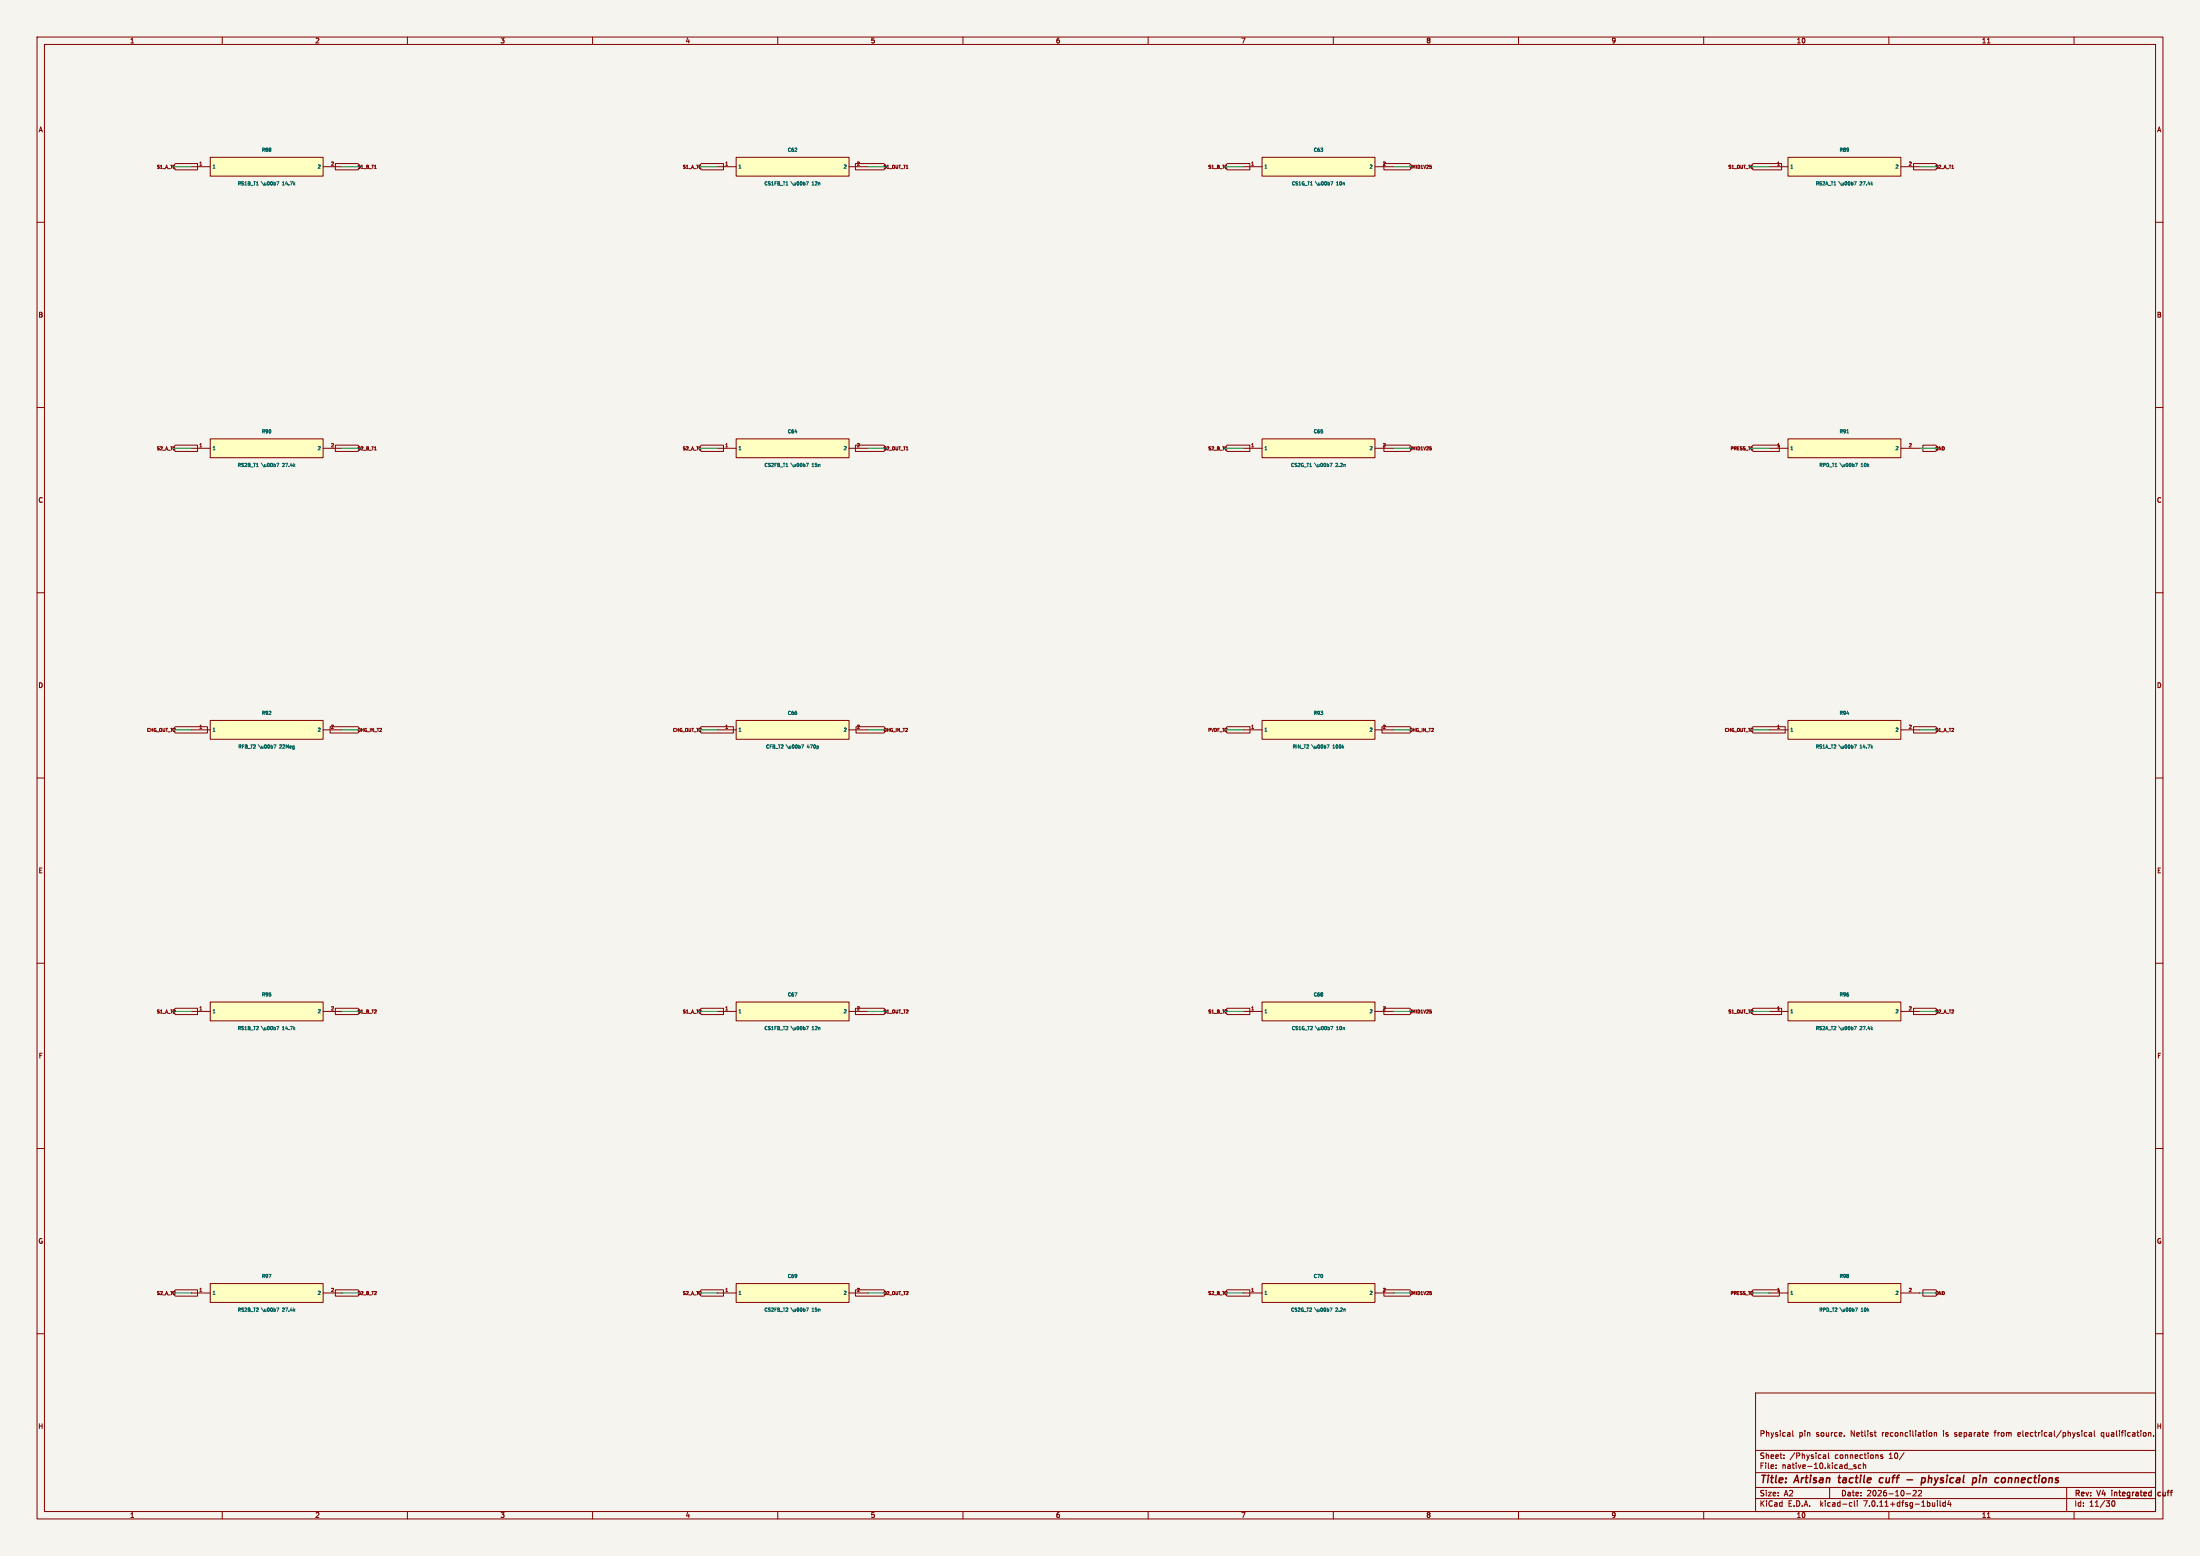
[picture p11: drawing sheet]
(kicad_sch (version 20230121) (generator eeschema) (paper "A2") (title_block (title "Artisan tactile cuff - physical pin connections") (date "2026-10-22") (rev "V4 integrated cuff") (comment 1 "Physical pin source. Netlist reconciliation is separate from electrical/physical qualification.")) (lib_symbols (symbol "Glove:P_RS1B_T1" (pin_names (offset .508)) (in_bom yes) (on_board yes) (property "Reference" "R88" (at 0 4.54 0) (effects (font (size 0.9 0.9)) )) (property "Value" "14.7k" (at 0 -4.54 0) (effects (font (size 0.9 0.9)) )) (symbol "P_RS1B_T1_0_1" (rectangle (start -15.24 2.54) (end 15.24 -2.54) (stroke (width .254) (type default)) (fill (type background)))) (symbol "P_RS1B_T1_1_1" (pin passive line (at -20.32 0.0 0) (length 5.08) (name "1" (effects (font (size 0.9 0.9)) )) (number "1" (effects (font (size 0.9 0.9)) ))) (pin passive line (at 20.32 0.0 180) (length 5.08) (name "2" (effects (font (size 0.9 0.9)) )) (number "2" (effects (font (size 0.9 0.9)) ))))) (symbol "Glove:P_CS1FB_T1" (pin_names (offset .508)) (in_bom yes) (on_board yes) (property "Reference" "C62" (at 0 4.54 0) (effects (font (size 0.9 0.9)) )) (property "Value" "12n" (at 0 -4.54 0) (effects (font (size 0.9 0.9)) )) (symbol "P_CS1FB_T1_0_1" (rectangle (start -15.24 2.54) (end 15.24 -2.54) (stroke (width .254) (type default)) (fill (type background)))) (symbol "P_CS1FB_T1_1_1" (pin passive line (at -20.32 0.0 0) (length 5.08) (name "1" (effects (font (size 0.9 0.9)) )) (number "1" (effects (font (size 0.9 0.9)) ))) (pin passive line (at 20.32 0.0 180) (length 5.08) (name "2" (effects (font (size 0.9 0.9)) )) (number "2" (effects (font (size 0.9 0.9)) ))))) (symbol "Glove:P_CS1G_T1" (pin_names (offset .508)) (in_bom yes) (on_board yes) (property "Reference" "C63" (at 0 4.54 0) (effects (font (size 0.9 0.9)) )) (property "Value" "10n" (at 0 -4.54 0) (effects (font (size 0.9 0.9)) )) (symbol "P_CS1G_T1_0_1" (rectangle (start -15.24 2.54) (end 15.24 -2.54) (stroke (width .254) (type default)) (fill (type background)))) (symbol "P_CS1G_T1_1_1" (pin passive line (at -20.32 0.0 0) (length 5.08) (name "1" (effects (font (size 0.9 0.9)) )) (number "1" (effects (font (size 0.9 0.9)) ))) (pin passive line (at 20.32 0.0 180) (length 5.08) (name "2" (effects (font (size 0.9 0.9)) )) (number "2" (effects (font (size 0.9 0.9)) ))))) (symbol "Glove:P_RS2A_T1" (pin_names (offset .508)) (in_bom yes) (on_board yes) (property "Reference" "R89" (at 0 4.54 0) (effects (font (size 0.9 0.9)) )) (property "Value" "27.4k" (at 0 -4.54 0) (effects (font (size 0.9 0.9)) )) (symbol "P_RS2A_T1_0_1" (rectangle (start -15.24 2.54) (end 15.24 -2.54) (stroke (width .254) (type default)) (fill (type background)))) (symbol "P_RS2A_T1_1_1" (pin passive line (at -20.32 0.0 0) (length 5.08) (name "1" (effects (font (size 0.9 0.9)) )) (number "1" (effects (font (size 0.9 0.9)) ))) (pin passive line (at 20.32 0.0 180) (length 5.08) (name "2" (effects (font (size 0.9 0.9)) )) (number "2" (effects (font (size 0.9 0.9)) ))))) (symbol "Glove:P_RS2B_T1" (pin_names (offset .508)) (in_bom yes) (on_board yes) (property "Reference" "R90" (at 0 4.54 0) (effects (font (size 0.9 0.9)) )) (property "Value" "27.4k" (at 0 -4.54 0) (effects (font (size 0.9 0.9)) )) (symbol "P_RS2B_T1_0_1" (rectangle (start -15.24 2.54) (end 15.24 -2.54) (stroke (width .254) (type default)) (fill (type background)))) (symbol "P_RS2B_T1_1_1" (pin passive line (at -20.32 0.0 0) (length 5.08) (name "1" (effects (font (size 0.9 0.9)) )) (number "1" (effects (font (size 0.9 0.9)) ))) (pin passive line (at 20.32 0.0 180) (length 5.08) (name "2" (effects (font (size 0.9 0.9)) )) (number "2" (effects (font (size 0.9 0.9)) ))))) (symbol "Glove:P_CS2FB_T1" (pin_names (offset .508)) (in_bom yes) (on_board yes) (property "Reference" "C64" (at 0 4.54 0) (effects (font (size 0.9 0.9)) )) (property "Value" "15n" (at 0 -4.54 0) (effects (font (size 0.9 0.9)) )) (symbol "P_CS2FB_T1_0_1" (rectangle (start -15.24 2.54) (end 15.24 -2.54) (stroke (width .254) (type default)) (fill (type background)))) (symbol "P_CS2FB_T1_1_1" (pin passive line (at -20.32 0.0 0) (length 5.08) (name "1" (effects (font (size 0.9 0.9)) )) (number "1" (effects (font (size 0.9 0.9)) ))) (pin passive line (at 20.32 0.0 180) (length 5.08) (name "2" (effects (font (size 0.9 0.9)) )) (number "2" (effects (font (size 0.9 0.9)) ))))) (symbol "Glove:P_CS2G_T1" (pin_names (offset .508)) (in_bom yes) (on_board yes) (property "Reference" "C65" (at 0 4.54 0) (effects (font (size 0.9 0.9)) )) (property "Value" "2.2n" (at 0 -4.54 0) (effects (font (size 0.9 0.9)) )) (symbol "P_CS2G_T1_0_1" (rectangle (start -15.24 2.54) (end 15.24 -2.54) (stroke (width .254) (type default)) (fill (type background)))) (symbol "P_CS2G_T1_1_1" (pin passive line (at -20.32 0.0 0) (length 5.08) (name "1" (effects (font (size 0.9 0.9)) )) (number "1" (effects (font (size 0.9 0.9)) ))) (pin passive line (at 20.32 0.0 180) (length 5.08) (name "2" (effects (font (size 0.9 0.9)) )) (number "2" (effects (font (size 0.9 0.9)) ))))) (symbol "Glove:P_RPD_T1" (pin_names (offset .508)) (in_bom yes) (on_board yes) (property "Reference" "R91" (at 0 4.54 0) (effects (font (size 0.9 0.9)) )) (property "Value" "10k" (at 0 -4.54 0) (effects (font (size 0.9 0.9)) )) (symbol "P_RPD_T1_0_1" (rectangle (start -15.24 2.54) (end 15.24 -2.54) (stroke (width .254) (type default)) (fill (type background)))) (symbol "P_RPD_T1_1_1" (pin passive line (at -20.32 0.0 0) (length 5.08) (name "1" (effects (font (size 0.9 0.9)) )) (number "1" (effects (font (size 0.9 0.9)) ))) (pin passive line (at 20.32 0.0 180) (length 5.08) (name "2" (effects (font (size 0.9 0.9)) )) (number "2" (effects (font (size 0.9 0.9)) ))))) (symbol "Glove:P_RFB_T2" (pin_names (offset .508)) (in_bom yes) (on_board yes) (property "Reference" "R92" (at 0 4.54 0) (effects (font (size 0.9 0.9)) )) (property "Value" "22Meg" (at 0 -4.54 0) (effects (font (size 0.9 0.9)) )) (symbol "P_RFB_T2_0_1" (rectangle (start -15.24 2.54) (end 15.24 -2.54) (stroke (width .254) (type default)) (fill (type background)))) (symbol "P_RFB_T2_1_1" (pin passive line (at -20.32 0.0 0) (length 5.08) (name "1" (effects (font (size 0.9 0.9)) )) (number "1" (effects (font (size 0.9 0.9)) ))) (pin passive line (at 20.32 0.0 180) (length 5.08) (name "2" (effects (font (size 0.9 0.9)) )) (number "2" (effects (font (size 0.9 0.9)) ))))) (symbol "Glove:P_CFB_T2" (pin_names (offset .508)) (in_bom yes) (on_board yes) (property "Reference" "C66" (at 0 4.54 0) (effects (font (size 0.9 0.9)) )) (property "Value" "470p" (at 0 -4.54 0) (effects (font (size 0.9 0.9)) )) (symbol "P_CFB_T2_0_1" (rectangle (start -15.24 2.54) (end 15.24 -2.54) (stroke (width .254) (type default)) (fill (type background)))) (symbol "P_CFB_T2_1_1" (pin passive line (at -20.32 0.0 0) (length 5.08) (name "1" (effects (font (size 0.9 0.9)) )) (number "1" (effects (font (size 0.9 0.9)) ))) (pin passive line (at 20.32 0.0 180) (length 5.08) (name "2" (effects (font (size 0.9 0.9)) )) (number "2" (effects (font (size 0.9 0.9)) ))))) (symbol "Glove:P_RIN_T2" (pin_names (offset .508)) (in_bom yes) (on_board yes) (property "Reference" "R93" (at 0 4.54 0) (effects (font (size 0.9 0.9)) )) (property "Value" "100k" (at 0 -4.54 0) (effects (font (size 0.9 0.9)) )) (symbol "P_RIN_T2_0_1" (rectangle (start -15.24 2.54) (end 15.24 -2.54) (stroke (width .254) (type default)) (fill (type background)))) (symbol "P_RIN_T2_1_1" (pin passive line (at -20.32 0.0 0) (length 5.08) (name "1" (effects (font (size 0.9 0.9)) )) (number "1" (effects (font (size 0.9 0.9)) ))) (pin passive line (at 20.32 0.0 180) (length 5.08) (name "2" (effects (font (size 0.9 0.9)) )) (number "2" (effects (font (size 0.9 0.9)) ))))) (symbol "Glove:P_RS1A_T2" (pin_names (offset .508)) (in_bom yes) (on_board yes) (property "Reference" "R94" (at 0 4.54 0) (effects (font (size 0.9 0.9)) )) (property "Value" "14.7k" (at 0 -4.54 0) (effects (font (size 0.9 0.9)) )) (symbol "P_RS1A_T2_0_1" (rectangle (start -15.24 2.54) (end 15.24 -2.54) (stroke (width .254) (type default)) (fill (type background)))) (symbol "P_RS1A_T2_1_1" (pin passive line (at -20.32 0.0 0) (length 5.08) (name "1" (effects (font (size 0.9 0.9)) )) (number "1" (effects (font (size 0.9 0.9)) ))) (pin passive line (at 20.32 0.0 180) (length 5.08) (name "2" (effects (font (size 0.9 0.9)) )) (number "2" (effects (font (size 0.9 0.9)) ))))) (symbol "Glove:P_RS1B_T2" (pin_names (offset .508)) (in_bom yes) (on_board yes) (property "Reference" "R95" (at 0 4.54 0) (effects (font (size 0.9 0.9)) )) (property "Value" "14.7k" (at 0 -4.54 0) (effects (font (size 0.9 0.9)) )) (symbol "P_RS1B_T2_0_1" (rectangle (start -15.24 2.54) (end 15.24 -2.54) (stroke (width .254) (type default)) (fill (type background)))) (symbol "P_RS1B_T2_1_1" (pin passive line (at -20.32 0.0 0) (length 5.08) (name "1" (effects (font (size 0.9 0.9)) )) (number "1" (effects (font (size 0.9 0.9)) ))) (pin passive line (at 20.32 0.0 180) (length 5.08) (name "2" (effects (font (size 0.9 0.9)) )) (number "2" (effects (font (size 0.9 0.9)) ))))) (symbol "Glove:P_CS1FB_T2" (pin_names (offset .508)) (in_bom yes) (on_board yes) (property "Reference" "C67" (at 0 4.54 0) (effects (font (size 0.9 0.9)) )) (property "Value" "12n" (at 0 -4.54 0) (effects (font (size 0.9 0.9)) )) (symbol "P_CS1FB_T2_0_1" (rectangle (start -15.24 2.54) (end 15.24 -2.54) (stroke (width .254) (type default)) (fill (type background)))) (symbol "P_CS1FB_T2_1_1" (pin passive line (at -20.32 0.0 0) (length 5.08) (name "1" (effects (font (size 0.9 0.9)) )) (number "1" (effects (font (size 0.9 0.9)) ))) (pin passive line (at 20.32 0.0 180) (length 5.08) (name "2" (effects (font (size 0.9 0.9)) )) (number "2" (effects (font (size 0.9 0.9)) ))))) (symbol "Glove:P_CS1G_T2" (pin_names (offset .508)) (in_bom yes) (on_board yes) (property "Reference" "C68" (at 0 4.54 0) (effects (font (size 0.9 0.9)) )) (property "Value" "10n" (at 0 -4.54 0) (effects (font (size 0.9 0.9)) )) (symbol "P_CS1G_T2_0_1" (rectangle (start -15.24 2.54) (end 15.24 -2.54) (stroke (width .254) (type default)) (fill (type background)))) (symbol "P_CS1G_T2_1_1" (pin passive line (at -20.32 0.0 0) (length 5.08) (name "1" (effects (font (size 0.9 0.9)) )) (number "1" (effects (font (size 0.9 0.9)) ))) (pin passive line (at 20.32 0.0 180) (length 5.08) (name "2" (effects (font (size 0.9 0.9)) )) (number "2" (effects (font (size 0.9 0.9)) ))))) (symbol "Glove:P_RS2A_T2" (pin_names (offset .508)) (in_bom yes) (on_board yes) (property "Reference" "R96" (at 0 4.54 0) (effects (font (size 0.9 0.9)) )) (property "Value" "27.4k" (at 0 -4.54 0) (effects (font (size 0.9 0.9)) )) (symbol "P_RS2A_T2_0_1" (rectangle (start -15.24 2.54) (end 15.24 -2.54) (stroke (width .254) (type default)) (fill (type background)))) (symbol "P_RS2A_T2_1_1" (pin passive line (at -20.32 0.0 0) (length 5.08) (name "1" (effects (font (size 0.9 0.9)) )) (number "1" (effects (font (size 0.9 0.9)) ))) (pin passive line (at 20.32 0.0 180) (length 5.08) (name "2" (effects (font (size 0.9 0.9)) )) (number "2" (effects (font (size 0.9 0.9)) ))))) (symbol "Glove:P_RS2B_T2" (pin_names (offset .508)) (in_bom yes) (on_board yes) (property "Reference" "R97" (at 0 4.54 0) (effects (font (size 0.9 0.9)) )) (property "Value" "27.4k" (at 0 -4.54 0) (effects (font (size 0.9 0.9)) )) (symbol "P_RS2B_T2_0_1" (rectangle (start -15.24 2.54) (end 15.24 -2.54) (stroke (width .254) (type default)) (fill (type background)))) (symbol "P_RS2B_T2_1_1" (pin passive line (at -20.32 0.0 0) (length 5.08) (name "1" (effects (font (size 0.9 0.9)) )) (number "1" (effects (font (size 0.9 0.9)) ))) (pin passive line (at 20.32 0.0 180) (length 5.08) (name "2" (effects (font (size 0.9 0.9)) )) (number "2" (effects (font (size 0.9 0.9)) ))))) (symbol "Glove:P_CS2FB_T2" (pin_names (offset .508)) (in_bom yes) (on_board yes) (property "Reference" "C69" (at 0 4.54 0) (effects (font (size 0.9 0.9)) )) (property "Value" "15n" (at 0 -4.54 0) (effects (font (size 0.9 0.9)) )) (symbol "P_CS2FB_T2_0_1" (rectangle (start -15.24 2.54) (end 15.24 -2.54) (stroke (width .254) (type default)) (fill (type background)))) (symbol "P_CS2FB_T2_1_1" (pin passive line (at -20.32 0.0 0) (length 5.08) (name "1" (effects (font (size 0.9 0.9)) )) (number "1" (effects (font (size 0.9 0.9)) ))) (pin passive line (at 20.32 0.0 180) (length 5.08) (name "2" (effects (font (size 0.9 0.9)) )) (number "2" (effects (font (size 0.9 0.9)) ))))) (symbol "Glove:P_CS2G_T2" (pin_names (offset .508)) (in_bom yes) (on_board yes) (property "Reference" "C70" (at 0 4.54 0) (effects (font (size 0.9 0.9)) )) (property "Value" "2.2n" (at 0 -4.54 0) (effects (font (size 0.9 0.9)) )) (symbol "P_CS2G_T2_0_1" (rectangle (start -15.24 2.54) (end 15.24 -2.54) (stroke (width .254) (type default)) (fill (type background)))) (symbol "P_CS2G_T2_1_1" (pin passive line (at -20.32 0.0 0) (length 5.08) (name "1" (effects (font (size 0.9 0.9)) )) (number "1" (effects (font (size 0.9 0.9)) ))) (pin passive line (at 20.32 0.0 180) (length 5.08) (name "2" (effects (font (size 0.9 0.9)) )) (number "2" (effects (font (size 0.9 0.9)) ))))) (symbol "Glove:P_RPD_T2" (pin_names (offset .508)) (in_bom yes) (on_board yes) (property "Reference" "R98" (at 0 4.54 0) (effects (font (size 0.9 0.9)) )) (property "Value" "10k" (at 0 -4.54 0) (effects (font (size 0.9 0.9)) )) (symbol "P_RPD_T2_0_1" (rectangle (start -15.24 2.54) (end 15.24 -2.54) (stroke (width .254) (type default)) (fill (type background)))) (symbol "P_RPD_T2_1_1" (pin passive line (at -20.32 0.0 0) (length 5.08) (name "1" (effects (font (size 0.9 0.9)) )) (number "1" (effects (font (size 0.9 0.9)) ))) (pin passive line (at 20.32 0.0 180) (length 5.08) (name "2" (effects (font (size 0.9 0.9)) )) (number "2" (effects (font (size 0.9 0.9)) )))))) (symbol (lib_id "Glove:P_RS1B_T1") (at 72 45 0) (unit 1) (in_bom yes) (on_board yes) (dnp no) (property "Reference" "R88" (at 72 40.46 0) (effects (font (size 0.9 0.9)) )) (property "Value" "RS1B_T1 \u00b7 14.7k" (at 72 49.54 0) (effects (font (size 0.9 0.9)) )) (property "Footprint" "Glove:R_0603_1608Metric" (at 72 45 0) (effects (font (size 0.9 0.9)) hide)) (property "Datasheet" "" (at 72 45 0) (effects (font (size 0.9 0.9)) hide)) (pin "1") (pin "2")) (wire (pts (xy 51.68 45.0) (xy 46.6 45.0)) (stroke (width 0) (type default))) (global_label "S1_A_T1" (shape input) (at 46.6 45.0 0) (effects (font (size 0.85 0.85)) (justify right))) (wire (pts (xy 92.32 45.0) (xy 97.39999999999999 45.0)) (stroke (width 0) (type default))) (global_label "S1_B_T1" (shape input) (at 97.39999999999999 45.0 180) (effects (font (size 0.85 0.85)) (justify left))) (symbol (lib_id "Glove:P_CS1FB_T1") (at 214 45 0) (unit 1) (in_bom yes) (on_board yes) (dnp no) (property "Reference" "C62" (at 214 40.46 0) (effects (font (size 0.9 0.9)) )) (property "Value" "CS1FB_T1 \u00b7 12n" (at 214 49.54 0) (effects (font (size 0.9 0.9)) )) (property "Footprint" "Glove:C_0603_1608Metric" (at 214 45 0) (effects (font (size 0.9 0.9)) hide)) (property "Datasheet" "" (at 214 45 0) (effects (font (size 0.9 0.9)) hide)) (pin "1") (pin "2")) (wire (pts (xy 193.68 45.0) (xy 188.6 45.0)) (stroke (width 0) (type default))) (global_label "S1_A_T1" (shape input) (at 188.6 45.0 0) (effects (font (size 0.85 0.85)) (justify right))) (wire (pts (xy 234.32 45.0) (xy 239.4 45.0)) (stroke (width 0) (type default))) (global_label "S1_OUT_T1" (shape input) (at 239.4 45.0 180) (effects (font (size 0.85 0.85)) (justify left))) (symbol (lib_id "Glove:P_CS1G_T1") (at 356 45 0) (unit 1) (in_bom yes) (on_board yes) (dnp no) (property "Reference" "C63" (at 356 40.46 0) (effects (font (size 0.9 0.9)) )) (property "Value" "CS1G_T1 \u00b7 10n" (at 356 49.54 0) (effects (font (size 0.9 0.9)) )) (property "Footprint" "Glove:C_0603_1608Metric" (at 356 45 0) (effects (font (size 0.9 0.9)) hide)) (property "Datasheet" "" (at 356 45 0) (effects (font (size 0.9 0.9)) hide)) (pin "1") (pin "2")) (wire (pts (xy 335.68 45.0) (xy 330.6 45.0)) (stroke (width 0) (type default))) (global_label "S1_B_T1" (shape input) (at 330.6 45.0 0) (effects (font (size 0.85 0.85)) (justify right))) (wire (pts (xy 376.32 45.0) (xy 381.4 45.0)) (stroke (width 0) (type default))) (global_label "VMID1V25" (shape input) (at 381.4 45.0 180) (effects (font (size 0.85 0.85)) (justify left))) (symbol (lib_id "Glove:P_RS2A_T1") (at 498 45 0) (unit 1) (in_bom yes) (on_board yes) (dnp no) (property "Reference" "R89" (at 498 40.46 0) (effects (font (size 0.9 0.9)) )) (property "Value" "RS2A_T1 \u00b7 27.4k" (at 498 49.54 0) (effects (font (size 0.9 0.9)) )) (property "Footprint" "Glove:R_0603_1608Metric" (at 498 45 0) (effects (font (size 0.9 0.9)) hide)) (property "Datasheet" "" (at 498 45 0) (effects (font (size 0.9 0.9)) hide)) (pin "1") (pin "2")) (wire (pts (xy 477.68 45.0) (xy 472.6 45.0)) (stroke (width 0) (type default))) (global_label "S1_OUT_T1" (shape input) (at 472.6 45.0 0) (effects (font (size 0.85 0.85)) (justify right))) (wire (pts (xy 518.32 45.0) (xy 523.4000000000001 45.0)) (stroke (width 0) (type default))) (global_label "S2_A_T1" (shape input) (at 523.4000000000001 45.0 180) (effects (font (size 0.85 0.85)) (justify left))) (symbol (lib_id "Glove:P_RS2B_T1") (at 72 121 0) (unit 1) (in_bom yes) (on_board yes) (dnp no) (property "Reference" "R90" (at 72 116.46 0) (effects (font (size 0.9 0.9)) )) (property "Value" "RS2B_T1 \u00b7 27.4k" (at 72 125.54 0) (effects (font (size 0.9 0.9)) )) (property "Footprint" "Glove:R_0603_1608Metric" (at 72 121 0) (effects (font (size 0.9 0.9)) hide)) (property "Datasheet" "" (at 72 121 0) (effects (font (size 0.9 0.9)) hide)) (pin "1") (pin "2")) (wire (pts (xy 51.68 121.0) (xy 46.6 121.0)) (stroke (width 0) (type default))) (global_label "S2_A_T1" (shape input) (at 46.6 121.0 0) (effects (font (size 0.85 0.85)) (justify right))) (wire (pts (xy 92.32 121.0) (xy 97.39999999999999 121.0)) (stroke (width 0) (type default))) (global_label "S2_B_T1" (shape input) (at 97.39999999999999 121.0 180) (effects (font (size 0.85 0.85)) (justify left))) (symbol (lib_id "Glove:P_CS2FB_T1") (at 214 121 0) (unit 1) (in_bom yes) (on_board yes) (dnp no) (property "Reference" "C64" (at 214 116.46 0) (effects (font (size 0.9 0.9)) )) (property "Value" "CS2FB_T1 \u00b7 15n" (at 214 125.54 0) (effects (font (size 0.9 0.9)) )) (property "Footprint" "Glove:C_0603_1608Metric" (at 214 121 0) (effects (font (size 0.9 0.9)) hide)) (property "Datasheet" "" (at 214 121 0) (effects (font (size 0.9 0.9)) hide)) (pin "1") (pin "2")) (wire (pts (xy 193.68 121.0) (xy 188.6 121.0)) (stroke (width 0) (type default))) (global_label "S2_A_T1" (shape input) (at 188.6 121.0 0) (effects (font (size 0.85 0.85)) (justify right))) (wire (pts (xy 234.32 121.0) (xy 239.4 121.0)) (stroke (width 0) (type default))) (global_label "S2_OUT_T1" (shape input) (at 239.4 121.0 180) (effects (font (size 0.85 0.85)) (justify left))) (symbol (lib_id "Glove:P_CS2G_T1") (at 356 121 0) (unit 1) (in_bom yes) (on_board yes) (dnp no) (property "Reference" "C65" (at 356 116.46 0) (effects (font (size 0.9 0.9)) )) (property "Value" "CS2G_T1 \u00b7 2.2n" (at 356 125.54 0) (effects (font (size 0.9 0.9)) )) (property "Footprint" "Glove:C_0603_1608Metric" (at 356 121 0) (effects (font (size 0.9 0.9)) hide)) (property "Datasheet" "" (at 356 121 0) (effects (font (size 0.9 0.9)) hide)) (pin "1") (pin "2")) (wire (pts (xy 335.68 121.0) (xy 330.6 121.0)) (stroke (width 0) (type default))) (global_label "S2_B_T1" (shape input) (at 330.6 121.0 0) (effects (font (size 0.85 0.85)) (justify right))) (wire (pts (xy 376.32 121.0) (xy 381.4 121.0)) (stroke (width 0) (type default))) (global_label "VMID1V25" (shape input) (at 381.4 121.0 180) (effects (font (size 0.85 0.85)) (justify left))) (symbol (lib_id "Glove:P_RPD_T1") (at 498 121 0) (unit 1) (in_bom yes) (on_board yes) (dnp no) (property "Reference" "R91" (at 498 116.46 0) (effects (font (size 0.9 0.9)) )) (property "Value" "RPD_T1 \u00b7 10k" (at 498 125.54 0) (effects (font (size 0.9 0.9)) )) (property "Footprint" "Glove:R_0603_1608Metric" (at 498 121 0) (effects (font (size 0.9 0.9)) hide)) (property "Datasheet" "" (at 498 121 0) (effects (font (size 0.9 0.9)) hide)) (pin "1") (pin "2")) (wire (pts (xy 477.68 121.0) (xy 472.6 121.0)) (stroke (width 0) (type default))) (global_label "PRESS_T1" (shape input) (at 472.6 121.0 0) (effects (font (size 0.85 0.85)) (justify right))) (wire (pts (xy 518.32 121.0) (xy 523.4000000000001 121.0)) (stroke (width 0) (type default))) (global_label "GND" (shape input) (at 523.4000000000001 121.0 180) (effects (font (size 0.85 0.85)) (justify left))) (symbol (lib_id "Glove:P_RFB_T2") (at 72 197 0) (unit 1) (in_bom yes) (on_board yes) (dnp no) (property "Reference" "R92" (at 72 192.46 0) (effects (font (size 0.9 0.9)) )) (property "Value" "RFB_T2 \u00b7 22Meg" (at 72 201.54 0) (effects (font (size 0.9 0.9)) )) (property "Footprint" "Glove:R_0805_2012Metric" (at 72 197 0) (effects (font (size 0.9 0.9)) hide)) (property "Datasheet" "" (at 72 197 0) (effects (font (size 0.9 0.9)) hide)) (pin "1") (pin "2")) (wire (pts (xy 51.68 197.0) (xy 46.6 197.0)) (stroke (width 0) (type default))) (global_label "CHG_OUT_T2" (shape input) (at 46.6 197.0 0) (effects (font (size 0.85 0.85)) (justify right))) (wire (pts (xy 92.32 197.0) (xy 97.39999999999999 197.0)) (stroke (width 0) (type default))) (global_label "CHG_IN_T2" (shape input) (at 97.39999999999999 197.0 180) (effects (font (size 0.85 0.85)) (justify left))) (symbol (lib_id "Glove:P_CFB_T2") (at 214 197 0) (unit 1) (in_bom yes) (on_board yes) (dnp no) (property "Reference" "C66" (at 214 192.46 0) (effects (font (size 0.9 0.9)) )) (property "Value" "CFB_T2 \u00b7 470p" (at 214 201.54 0) (effects (font (size 0.9 0.9)) )) (property "Footprint" "Glove:C_0603_1608Metric" (at 214 197 0) (effects (font (size 0.9 0.9)) hide)) (property "Datasheet" "" (at 214 197 0) (effects (font (size 0.9 0.9)) hide)) (pin "1") (pin "2")) (wire (pts (xy 193.68 197.0) (xy 188.6 197.0)) (stroke (width 0) (type default))) (global_label "CHG_OUT_T2" (shape input) (at 188.6 197.0 0) (effects (font (size 0.85 0.85)) (justify right))) (wire (pts (xy 234.32 197.0) (xy 239.4 197.0)) (stroke (width 0) (type default))) (global_label "CHG_IN_T2" (shape input) (at 239.4 197.0 180) (effects (font (size 0.85 0.85)) (justify left))) (symbol (lib_id "Glove:P_RIN_T2") (at 356 197 0) (unit 1) (in_bom yes) (on_board yes) (dnp no) (property "Reference" "R93" (at 356 192.46 0) (effects (font (size 0.9 0.9)) )) (property "Value" "RIN_T2 \u00b7 100k" (at 356 201.54 0) (effects (font (size 0.9 0.9)) )) (property "Footprint" "Glove:R_0603_1608Metric" (at 356 197 0) (effects (font (size 0.9 0.9)) hide)) (property "Datasheet" "" (at 356 197 0) (effects (font (size 0.9 0.9)) hide)) (pin "1") (pin "2")) (wire (pts (xy 335.68 197.0) (xy 330.6 197.0)) (stroke (width 0) (type default))) (global_label "PVDF_T2" (shape input) (at 330.6 197.0 0) (effects (font (size 0.85 0.85)) (justify right))) (wire (pts (xy 376.32 197.0) (xy 381.4 197.0)) (stroke (width 0) (type default))) (global_label "CHG_IN_T2" (shape input) (at 381.4 197.0 180) (effects (font (size 0.85 0.85)) (justify left))) (symbol (lib_id "Glove:P_RS1A_T2") (at 498 197 0) (unit 1) (in_bom yes) (on_board yes) (dnp no) (property "Reference" "R94" (at 498 192.46 0) (effects (font (size 0.9 0.9)) )) (property "Value" "RS1A_T2 \u00b7 14.7k" (at 498 201.54 0) (effects (font (size 0.9 0.9)) )) (property "Footprint" "Glove:R_0603_1608Metric" (at 498 197 0) (effects (font (size 0.9 0.9)) hide)) (property "Datasheet" "" (at 498 197 0) (effects (font (size 0.9 0.9)) hide)) (pin "1") (pin "2")) (wire (pts (xy 477.68 197.0) (xy 472.6 197.0)) (stroke (width 0) (type default))) (global_label "CHG_OUT_T2" (shape input) (at 472.6 197.0 0) (effects (font (size 0.85 0.85)) (justify right))) (wire (pts (xy 518.32 197.0) (xy 523.4000000000001 197.0)) (stroke (width 0) (type default))) (global_label "S1_A_T2" (shape input) (at 523.4000000000001 197.0 180) (effects (font (size 0.85 0.85)) (justify left))) (symbol (lib_id "Glove:P_RS1B_T2") (at 72 273 0) (unit 1) (in_bom yes) (on_board yes) (dnp no) (property "Reference" "R95" (at 72 268.46 0) (effects (font (size 0.9 0.9)) )) (property "Value" "RS1B_T2 \u00b7 14.7k" (at 72 277.54 0) (effects (font (size 0.9 0.9)) )) (property "Footprint" "Glove:R_0603_1608Metric" (at 72 273 0) (effects (font (size 0.9 0.9)) hide)) (property "Datasheet" "" (at 72 273 0) (effects (font (size 0.9 0.9)) hide)) (pin "1") (pin "2")) (wire (pts (xy 51.68 273.0) (xy 46.6 273.0)) (stroke (width 0) (type default))) (global_label "S1_A_T2" (shape input) (at 46.6 273.0 0) (effects (font (size 0.85 0.85)) (justify right))) (wire (pts (xy 92.32 273.0) (xy 97.39999999999999 273.0)) (stroke (width 0) (type default))) (global_label "S1_B_T2" (shape input) (at 97.39999999999999 273.0 180) (effects (font (size 0.85 0.85)) (justify left))) (symbol (lib_id "Glove:P_CS1FB_T2") (at 214 273 0) (unit 1) (in_bom yes) (on_board yes) (dnp no) (property "Reference" "C67" (at 214 268.46 0) (effects (font (size 0.9 0.9)) )) (property "Value" "CS1FB_T2 \u00b7 12n" (at 214 277.54 0) (effects (font (size 0.9 0.9)) )) (property "Footprint" "Glove:C_0603_1608Metric" (at 214 273 0) (effects (font (size 0.9 0.9)) hide)) (property "Datasheet" "" (at 214 273 0) (effects (font (size 0.9 0.9)) hide)) (pin "1") (pin "2")) (wire (pts (xy 193.68 273.0) (xy 188.6 273.0)) (stroke (width 0) (type default))) (global_label "S1_A_T2" (shape input) (at 188.6 273.0 0) (effects (font (size 0.85 0.85)) (justify right))) (wire (pts (xy 234.32 273.0) (xy 239.4 273.0)) (stroke (width 0) (type default))) (global_label "S1_OUT_T2" (shape input) (at 239.4 273.0 180) (effects (font (size 0.85 0.85)) (justify left))) (symbol (lib_id "Glove:P_CS1G_T2") (at 356 273 0) (unit 1) (in_bom yes) (on_board yes) (dnp no) (property "Reference" "C68" (at 356 268.46 0) (effects (font (size 0.9 0.9)) )) (property "Value" "CS1G_T2 \u00b7 10n" (at 356 277.54 0) (effects (font (size 0.9 0.9)) )) (property "Footprint" "Glove:C_0603_1608Metric" (at 356 273 0) (effects (font (size 0.9 0.9)) hide)) (property "Datasheet" "" (at 356 273 0) (effects (font (size 0.9 0.9)) hide)) (pin "1") (pin "2")) (wire (pts (xy 335.68 273.0) (xy 330.6 273.0)) (stroke (width 0) (type default))) (global_label "S1_B_T2" (shape input) (at 330.6 273.0 0) (effects (font (size 0.85 0.85)) (justify right))) (wire (pts (xy 376.32 273.0) (xy 381.4 273.0)) (stroke (width 0) (type default))) (global_label "VMID1V25" (shape input) (at 381.4 273.0 180) (effects (font (size 0.85 0.85)) (justify left))) (symbol (lib_id "Glove:P_RS2A_T2") (at 498 273 0) (unit 1) (in_bom yes) (on_board yes) (dnp no) (property "Reference" "R96" (at 498 268.46 0) (effects (font (size 0.9 0.9)) )) (property "Value" "RS2A_T2 \u00b7 27.4k" (at 498 277.54 0) (effects (font (size 0.9 0.9)) )) (property "Footprint" "Glove:R_0603_1608Metric" (at 498 273 0) (effects (font (size 0.9 0.9)) hide)) (property "Datasheet" "" (at 498 273 0) (effects (font (size 0.9 0.9)) hide)) (pin "1") (pin "2")) (wire (pts (xy 477.68 273.0) (xy 472.6 273.0)) (stroke (width 0) (type default))) (global_label "S1_OUT_T2" (shape input) (at 472.6 273.0 0) (effects (font (size 0.85 0.85)) (justify right))) (wire (pts (xy 518.32 273.0) (xy 523.4000000000001 273.0)) (stroke (width 0) (type default))) (global_label "S2_A_T2" (shape input) (at 523.4000000000001 273.0 180) (effects (font (size 0.85 0.85)) (justify left))) (symbol (lib_id "Glove:P_RS2B_T2") (at 72 349 0) (unit 1) (in_bom yes) (on_board yes) (dnp no) (property "Reference" "R97" (at 72 344.46 0) (effects (font (size 0.9 0.9)) )) (property "Value" "RS2B_T2 \u00b7 27.4k" (at 72 353.54 0) (effects (font (size 0.9 0.9)) )) (property "Footprint" "Glove:R_0603_1608Metric" (at 72 349 0) (effects (font (size 0.9 0.9)) hide)) (property "Datasheet" "" (at 72 349 0) (effects (font (size 0.9 0.9)) hide)) (pin "1") (pin "2")) (wire (pts (xy 51.68 349.0) (xy 46.6 349.0)) (stroke (width 0) (type default))) (global_label "S2_A_T2" (shape input) (at 46.6 349.0 0) (effects (font (size 0.85 0.85)) (justify right))) (wire (pts (xy 92.32 349.0) (xy 97.39999999999999 349.0)) (stroke (width 0) (type default))) (global_label "S2_B_T2" (shape input) (at 97.39999999999999 349.0 180) (effects (font (size 0.85 0.85)) (justify left))) (symbol (lib_id "Glove:P_CS2FB_T2") (at 214 349 0) (unit 1) (in_bom yes) (on_board yes) (dnp no) (property "Reference" "C69" (at 214 344.46 0) (effects (font (size 0.9 0.9)) )) (property "Value" "CS2FB_T2 \u00b7 15n" (at 214 353.54 0) (effects (font (size 0.9 0.9)) )) (property "Footprint" "Glove:C_0603_1608Metric" (at 214 349 0) (effects (font (size 0.9 0.9)) hide)) (property "Datasheet" "" (at 214 349 0) (effects (font (size 0.9 0.9)) hide)) (pin "1") (pin "2")) (wire (pts (xy 193.68 349.0) (xy 188.6 349.0)) (stroke (width 0) (type default))) (global_label "S2_A_T2" (shape input) (at 188.6 349.0 0) (effects (font (size 0.85 0.85)) (justify right))) (wire (pts (xy 234.32 349.0) (xy 239.4 349.0)) (stroke (width 0) (type default))) (global_label "S2_OUT_T2" (shape input) (at 239.4 349.0 180) (effects (font (size 0.85 0.85)) (justify left))) (symbol (lib_id "Glove:P_CS2G_T2") (at 356 349 0) (unit 1) (in_bom yes) (on_board yes) (dnp no) (property "Reference" "C70" (at 356 344.46 0) (effects (font (size 0.9 0.9)) )) (property "Value" "CS2G_T2 \u00b7 2.2n" (at 356 353.54 0) (effects (font (size 0.9 0.9)) )) (property "Footprint" "Glove:C_0603_1608Metric" (at 356 349 0) (effects (font (size 0.9 0.9)) hide)) (property "Datasheet" "" (at 356 349 0) (effects (font (size 0.9 0.9)) hide)) (pin "1") (pin "2")) (wire (pts (xy 335.68 349.0) (xy 330.6 349.0)) (stroke (width 0) (type default))) (global_label "S2_B_T2" (shape input) (at 330.6 349.0 0) (effects (font (size 0.85 0.85)) (justify right))) (wire (pts (xy 376.32 349.0) (xy 381.4 349.0)) (stroke (width 0) (type default))) (global_label "VMID1V25" (shape input) (at 381.4 349.0 180) (effects (font (size 0.85 0.85)) (justify left))) (symbol (lib_id "Glove:P_RPD_T2") (at 498 349 0) (unit 1) (in_bom yes) (on_board yes) (dnp no) (property "Reference" "R98" (at 498 344.46 0) (effects (font (size 0.9 0.9)) )) (property "Value" "RPD_T2 \u00b7 10k" (at 498 353.54 0) (effects (font (size 0.9 0.9)) )) (property "Footprint" "Glove:R_0603_1608Metric" (at 498 349 0) (effects (font (size 0.9 0.9)) hide)) (property "Datasheet" "" (at 498 349 0) (effects (font (size 0.9 0.9)) hide)) (pin "1") (pin "2")) (wire (pts (xy 477.68 349.0) (xy 472.6 349.0)) (stroke (width 0) (type default))) (global_label "PRESS_T2" (shape input) (at 472.6 349.0 0) (effects (font (size 0.85 0.85)) (justify right))) (wire (pts (xy 518.32 349.0) (xy 523.4000000000001 349.0)) (stroke (width 0) (type default))) (global_label "GND" (shape input) (at 523.4000000000001 349.0 180) (effects (font (size 0.85 0.85)) (justify left))))
